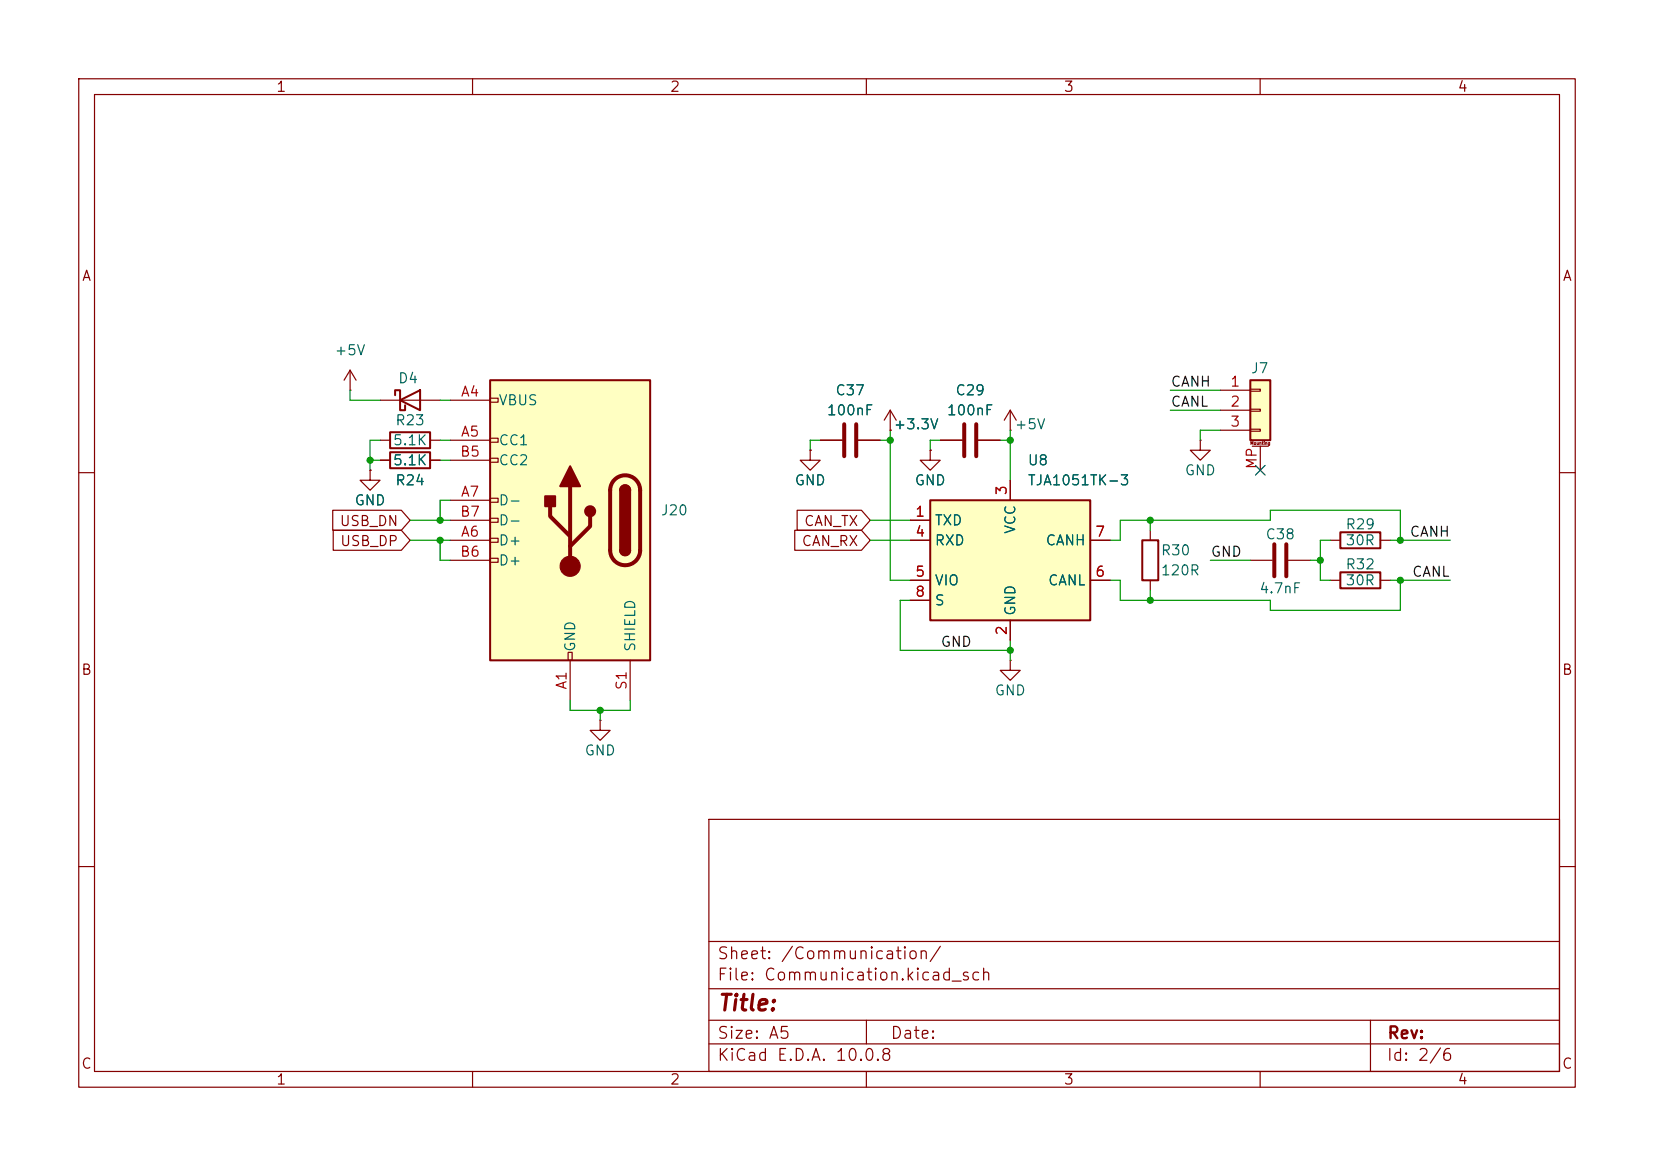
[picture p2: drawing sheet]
<svg xmlns="http://www.w3.org/2000/svg" width="210mm" height="148mm" viewBox="0 0 210 148" stroke-linecap="round" stroke-linejoin="round" font-family="sans-serif">
<g fill="none" stroke="#840000" stroke-width=".15">
<path d="M10 10h190v128h-190zM12 12h186v124h-186zM60 10v2M110 10v2M160 10v2M10 60h2M146 67.3v1.3M146 73.7v1.2M198 60h2M76.2 91.4v1.3h1.3l-1.3 1.3-1.3-1.3h1.3M76.2 91.4h.1M10 110h2"/>
<path d="M90 104h108v32h-108zM90 119.5h108M198 110h2M60 136v2M90 132.5h108M90 129.5h108M90 125.5h108M110 136v2M110 129.5v3M160 136v2M174 129.5v6.5"/>
</g>
<path d="M145 68.6h2.1v5.1h-2.1z" fill="none" stroke="#840000" stroke-width=".25"/>
<path d="M158.7 48.3h2.6v7.6h-2.6z" fill="#ffffc2"/>
<path d="M158.7 48.3h2.6v7.6h-2.6zM170.2 72.6h5.1v2.1h-5.1zM170.2 67.6h5.1v2h-5.1z" fill="none" stroke="#840000" stroke-width=".25"/>
<g fill="none" stroke="#840000" stroke-width=".15">
<path d="M152.4 55.9v1.3h1.3l-1.3 1.2-1.3-1.2h1.3M152.4 55.9h.1M154.9 49.5h3.8M154.9 52.1h3.8M154.9 54.6h3.8M158.7 49.4h1.3v.3h-1.3zM158.7 51.9h1.3v.3h-1.3zM158.7 54.5h1.3v.2h-1.3zM159 56.6h2M160 56.6v3.1M168.9 73.7h1.3M168.9 68.6h1.3"/>
<path d="M175.3 73.7h1.2M175.3 68.6h1.2"/>
</g>
<path d="M118.1 63.5h20.3v15.2h-20.3z" fill="#ffffc2"/>
<path d="M118.1 63.5h20.3v15.2h-20.3z" fill="none" stroke="#840000" stroke-width=".25"/>
<g fill="none" stroke="#840000" stroke-width=".15">
<path d="M118.1 57.2v1.2h1.3l-1.3 1.3-1.3-1.3h1.3M118.1 57.2h.1M119.4 55.9h2.8M124.2 55.9h2.8M128.3 54.6h.1M128.3 52.1v2.5M128.3 52.1l-.8 1.2M128.3 52.1l.7 1.2M115.6 66h2.5M115.6 68.6h2.5M115.6 73.7h2.5M115.6 76.2h2.5"/>
<path d="M128.3 61v2.5M128.3 78.7v2.6M138.4 68.6h2.6M138.4 73.7h2.6M158.7 71.1h2.8M163.6 71.1h2.8M128.3 83.8v1.3h1.2l-1.2 1.3-1.3-1.3h1.3M128.3 83.8h.1"/>
</g>
<path d="M122.4 53.8v4.1M124 53.8v4.1M161.8 69.1v4.1M163.3 69.1v4.1" fill="none" stroke="#840000" stroke-width=".51"/>
<path d="M62.2 48.3h20.3v35.5h-20.3z" fill="#ffffc2"/>
<g fill="none" stroke="#840000" stroke-width=".15">
<path d="M44.4 49.5h.1M44.4 47l-.7 1.3M44.4 47l.8 1.3M44.4 47v2.5M47 59.7v1.3h-1.3l1.3 1.2 1.3-1.2h-1.3M47 59.7h.1M48.3 50.8h7.6M48.3 55.9h1.2M48.3 58.4h1.2M54.6 55.9h1.3M54.6 58.4h1.3M57.1 50.8h5.1"/>
<path d="M57.1 55.9h5.1M57.1 58.4h5.1M62.2 50.5h1v.6h-1zM62.2 55.6h1v.5h-1zM62.2 58.2h1v.5h-1zM102.9 57.2v1.2h1.2l-1.2 1.3-1.3-1.3h1.3M102.9 57.2h.1M104.1 55.9h2.8M109 55.9h2.8M113 54.6h.1M113 52.1l-.7 1.2M113 52.1l.8 1.2"/>
<path d="M113 52.1v2.5M118.1 57.2h.1M119.4 55.9h2.8M124.2 55.9h2.8M42.2 64.8h8.8l1.1 1.2-1.1 1.3h-8.8zM42.3 67.3h8.7l1.1 1.3-1.1 1.3h-8.7zM57.1 68.6h5.1M57.1 63.5h5.1M57.1 71.1h5.1M57.1 66h5.1M62.2 63.2h1v.6h-1zM62.2 65.8h1v.5h-1z"/>
<path d="M62.2 68.3h1v.5h-1zM62.2 70.9h1v.5h-1zM100.9 67.3h8.5l1.1 1.3-1.1 1.3h-8.5zM101.2 64.8h8.2l1.1 1.2-1.1 1.3h-8.2zM115.6 68.6h2.5M115.6 66h2.5M115.6 73.7h2.5M115.6 76.2h2.5M128.3 61v2.5M128.3 78.7v2.6M138.4 68.6h2.6M138.4 73.7h2.6"/>
<path d="M72.1 82.8h.5v1h-.5zM72.4 83.8v5.1M80 83.8v5.1"/>
</g>
<path d="M49.5 57.4h5.1v2h-5.1zM49.5 54.9h5.1v2h-5.1zM50.2 50.2v-.7h.6v2.6h.6v-.7M50.8 50.8l2.5-1.3v2.6zM62.2 48.3h20.3v35.5h-20.3zM78.7 62.2a.64 .64 0 0 1 .7-.6 .64 .64 0 0 1 .6 .6M78.7 69.9a.64 .64 0 0 0 .7 .6 .64 .64 0 0 0 .6-.6" fill="none" stroke="#840000" stroke-width=".25"/>
<path d="M107.2 53.8v4.1M108.7 53.8v4.1M69.8 64.3v1.2l2.6 2.6M72.4 61.7v10.2M74.9 65.5v1.3l-2.5 2.5M78 60.9a1.9 1.9 0 0 1 2.1-.4 1.9 1.9 0 0 1 1.2 1.7v7.7a1.91 1.91 0 0 1-1.9 1.8 1.91 1.91 0 0 1-1.9-1.8v-7.7a1.9 1.9 0 0 1 .5-1.3z" fill="none" stroke="#840000" stroke-width=".51"/>
<g fill="#840000" stroke="#840000" stroke-width=".25">
<path d="M78.7 62.2h1.3v7.7h-1.3z"/>
<path d="M78.9 61.8a.64 .64 0 0 1 .7-.2 .64 .64 0 0 1 .4 .6h-1.3z"/>
<path d="M78.7 69.9h1.3a.64 .64 0 0 1-.6 .6 .64 .64 0 0 1-.7-.6z"/>
<path d="M72.4 59.2l1.3 2.5h-2.6z"/>
<path d="M69.2 63h1.3v1.3h-1.3z"/>
<circle cx="74.9" cy="64.9" r=".63"/>
</g>
<circle cx="72.4" cy="71.9" r="1.27" fill="#840000" stroke="#840000" stroke-width=".15"/>
<g fill="none" stroke="#009600" stroke-width=".15">
<path d="M44.4 49.5v1.3h3.9M47 58.4h1.3M48.3 55.9h-1.3v3.8M55.9 55.9h1.2M55.9 50.8h1.2M55.9 58.4h1.2M104.1 55.9h-1.2v1.3M111.8 55.9h1.2M113 54.6v19.1h2.6M119.4 55.9h-1.3v1.3M127 55.9h1.3M128.3 54.6v6.4"/>
<path d="M148.6 52.1h6.3M148.6 49.5h6.3M154.9 54.6h-2.5v1.3M52.1 68.6h5M52.1 66h5M55.9 68.6v2.5h1.2M57.1 63.5h-1.2v2.5M110.5 68.6h5.1M110.5 66h5.1M115.6 76.2h-1.3v6.4h14M141 73.7h1.2v2.5h19.1v1.3h16.5v-3.8M141 68.6h1.2v-2.6h19.1v-1.2h16.5v3.8"/>
<path d="M146 66v1.3M146 74.9v1.3M153.7 71.1h5M166.4 71.1h1.2M168.9 68.6h-1.3v5.1h1.3M176.5 73.7h7.6M176.5 68.6h7.6M72.4 88.9v1.3h7.6v-1.3M76.2 90.2v1.2M128.3 81.3v2.5"/>
</g>
<path d="M159.4 59.1l1.2 1.2M160.6 59.1l-1.2 1.2" fill="none" stroke="#000084" stroke-width=".15"/>
<g fill="#009600">
<circle cx="55.9" cy="68.6" r=".46"/>
<circle cx="47" cy="58.4" r=".46"/>
<circle cx="55.9" cy="66" r=".46"/>
<circle cx="76.2" cy="90.2" r=".46"/>
<circle cx="167.6" cy="71.1" r=".46"/>
<circle cx="177.8" cy="68.6" r=".46"/>
<circle cx="177.8" cy="73.7" r=".46"/>
<circle cx="146" cy="66" r=".46"/>
<circle cx="128.3" cy="55.9" r=".46"/>
<circle cx="128.3" cy="82.6" r=".46"/>
<circle cx="146" cy="76.2" r=".46"/>
<circle cx="113" cy="55.9" r=".46"/>
</g>
<text font-size="2" fill="#840000" x="91" y="128.8">Title:</text>
<g font-size="1.5" fill="#840000">
<text x="91" y="124.8">File: Communication.kicad_sch</text>
<text x="91" y="122.1">Sheet: /Communication/</text>
<text x="91" y="135">KiCad E.D.A. 10.0.8</text>
<text x="91" y="132.2">Size: A5</text>
<text x="113" y="132.2">Date:</text>
<text x="176" y="135">Id: 2/6</text>
<text x="176.1" y="132.2">Rev:</text>
</g>
<g font-size="1.3" fill="#840000">
<text x="35" y="12">1</text>
<text x="85" y="12">2</text>
<text x="135" y="12">3</text>
<text x="185" y="12">4</text>
<text x="10.3" y="36">A</text>
<text x="198.3" y="36">A</text>
<text x="43" y="67.1">USB_DN</text>
<text x="43.1" y="69.6">USB_DP</text>
<text x="101.7" y="69.6">CAN_RX</text>
<text x="102" y="67.1">CAN_TX</text>
<text x="10.2" y="86">B</text>
<text x="198.2" y="86">B</text>
<text x="10.2" y="136">C</text>
<text x="35" y="138">1</text>
<text x="85" y="138">2</text>
<text x="135" y="138">3</text>
<text x="185" y="138">4</text>
<text x="198.2" y="136">C</text>
</g>
<g font-size="1.3" fill="#006464">
<text x="42.4" y="45.4">+5V</text>
<text x="158.7" y="47.7">J7</text>
<text x="50.4" y="49">D4</text>
<text x="63.2" y="51.8">VBUS</text>
<text x="104.9" y="53">100nF</text>
<text x="106" y="50.5">C37</text>
<text x="120.1" y="53">100nF</text>
<text x="121.2" y="50.5">C29</text>
<text x="49.8" y="59.4">5.1K</text>
<text x="49.8" y="56.8">5.1K</text>
<text x="50.1" y="54.3">R23</text>
<text x="63.2" y="56.8">CC1</text>
<text x="63.2" y="59.4">CC2</text>
<text x="113.4" y="54.8">+3.3V</text>
<text x="128.7" y="54.8">+5V</text>
<text x="130.4" y="59.4">U8</text>
<text x="44.9" y="64.5">GND</text>
<text x="50.1" y="61.9">R24</text>
<text x="63.2" y="64.5">D-</text>
<text x="83.8" y="65.7">J20</text>
<text x="100.8" y="61.9">GND</text>
<text x="116" y="61.9">GND</text>
<text x="130.4" y="61.9">TJA1051TK-3</text>
<text x="150.3" y="60.7">GND</text>
<text x="63.2" y="69.5">D+</text>
<text x="63.2" y="67">D-</text>
<text x="118.6" y="67">TXD</text>
<text x="118.6" y="69.5">RXD</text>
<text x="129.2" y="67.9" transform="rotate(-90 129.2 67.9)">VCC</text>
<text x="132.7" y="69.5">CANH</text>
<text x="147.3" y="70.8">R30</text>
<text x="160.6" y="68.8">C38</text>
<text x="170.7" y="67.5">R29</text>
<text x="170.7" y="69.5">30R</text>
<text x="63.2" y="72.1">D+</text>
<text x="118.6" y="74.6">VIO</text>
<text x="118.6" y="77.2">S</text>
<text x="133" y="74.6">CANL</text>
<text x="147.3" y="73.4">120R</text>
<text x="159.8" y="75.6">4.7nF</text>
<text x="170.7" y="72.6">R32</text>
<text x="170.7" y="74.6">30R</text>
<text x="73.4" y="82.8" transform="rotate(-90 73.4 82.8)">GND</text>
<text x="81" y="82.8" transform="rotate(-90 81 82.8)">SHIELD</text>
<text x="129.2" y="78.3" transform="rotate(-90 129.2 78.3)">GND</text>
<text x="126.2" y="88.6">GND</text>
<text x="74.1" y="96.2">GND</text>
</g>
<g font-size="1.3" fill="#a90000">
<text x="58.4" y="50.7">A4</text>
<text x="156.1" y="49.4">1</text>
<text x="156.1" y="51.9">2</text>
<text x="58.3" y="58.3">B5</text>
<text x="58.4" y="55.7">A5</text>
<text x="156.1" y="54.5">3</text>
<text x="159.9" y="59.7" transform="rotate(-90 159.9 59.7)">MP</text>
<text x="58.3" y="65.9">B7</text>
<text x="58.4" y="63.4">A7</text>
<text x="116.1" y="65.9">1</text>
<text x="128.1" y="63" transform="rotate(-90 128.1 63)">3</text>
<text x="58.3" y="71">B6</text>
<text x="58.4" y="68.4">A6</text>
<text x="116.1" y="68.4">4</text>
<text x="139" y="68.4">7</text>
<text x="116.1" y="73.5">5</text>
<text x="116.1" y="76.1">8</text>
<text x="139" y="73.5">6</text>
<text x="128.1" y="80.7" transform="rotate(-90 128.1 80.7)">2</text>
<text x="72.3" y="87.6" transform="rotate(-90 72.3 87.6)">A1</text>
<text x="79.9" y="87.7" transform="rotate(-90 79.9 87.7)">S1</text>
</g>
<g font-size="1.3" fill="#0f0f0f">
<text x="148.6" y="51.9">CANL</text>
<text x="148.6" y="49.4">CANH</text>
<text x="153.6" y="71">GND</text>
<text x="178.9" y="68.5">CANH</text>
<text x="179.2" y="73.5">CANL</text>
<text x="119.4" y="82.4">GND</text>
</g>
<text font-size=".4" fill="#840000" x="158.7" y="56.5">Mounting</text>
</svg>
